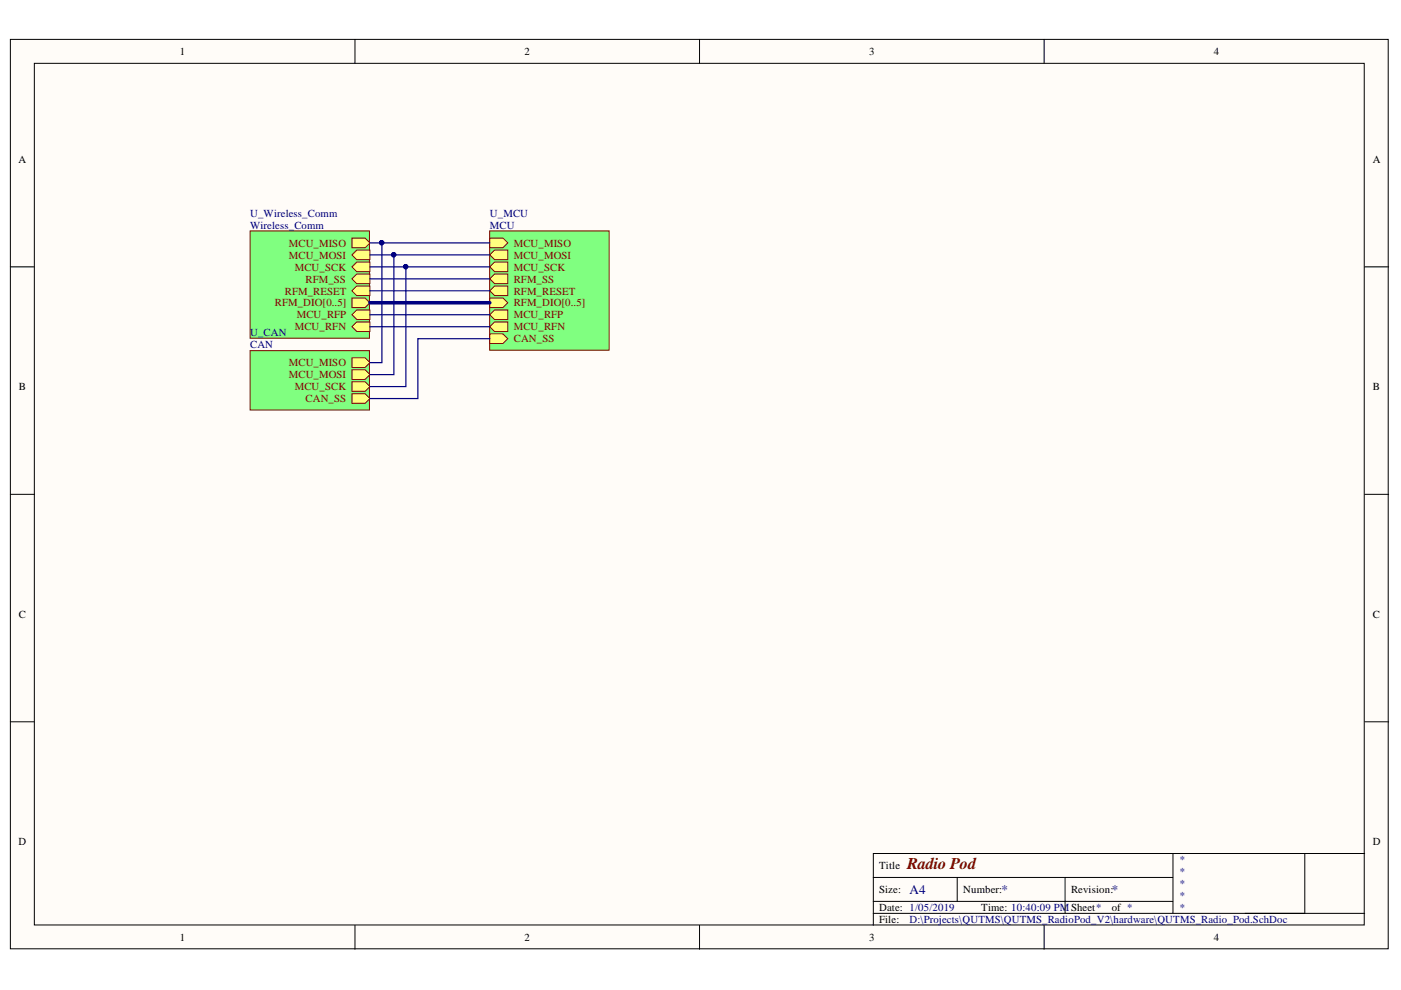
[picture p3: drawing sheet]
<svg xmlns="http://www.w3.org/2000/svg" width="297mm" height="210mm" viewBox="0 0 297 210" stroke-linecap="round" stroke-linejoin="round" font-family="sans-serif">
<g fill="#fffcf8" stroke="#000" stroke-width=".21">
<path d="M2.2 8.4h292.1v192.8h-292.1z"/>
<path d="M7.3 13.4h281.9v182.7h-281.9z"/>
</g>
<g fill="none" stroke="#000" stroke-width=".21">
<path d="M75.3 8.4v5M148.3 8.4v5M221.4 8.4v5M2.2 56.6h5.1M289.3 56.6h5.1M2.2 104.8h5.1M289.3 104.8h5.1M2.2 153h5.1M289.3 153h5.1M75.3 196.2v5.1M148.3 196.2v5.1M185.2 186h63.5"/>
<path d="M185.2 193.7h104.1M185.2 191.1h63.5M202.9 186v5.1M221.4 196.2v5.1M225.8 186v7.7M248.7 181v12.7M276.6 181h-91.4v15.2M289.3 181h-12.7v12.7"/>
</g>
<path d="M53 49h25.3v22.7h-25.3z" fill="#80ff80" stroke="#800000" stroke-width=".21"/>
<path d="M74.6 50.5h2.8l1 1-1 1h-2.8z" fill-rule="evenodd" fill="#ffff80"/>
<path d="M74.6 50.5h2.8l1 1-1 1h-2.8z" fill="none" stroke="#800000" stroke-width=".21"/>
<path d="M74.6 54l1-1h2.8v2.1h-2.8z" fill-rule="evenodd" fill="#ffff80"/>
<path d="M74.6 54l1-1h2.8v2.1h-2.8z" fill="none" stroke="#800000" stroke-width=".21"/>
<path d="M74.6 56.6l1-1h2.8v2h-2.8z" fill-rule="evenodd" fill="#ffff80"/>
<path d="M74.6 56.6l1-1h2.8v2h-2.8z" fill="none" stroke="#800000" stroke-width=".21"/>
<path d="M74.6 59.1l1-1h2.8v2h-2.8z" fill-rule="evenodd" fill="#ffff80"/>
<path d="M74.6 59.1l1-1h2.8v2h-2.8z" fill="none" stroke="#800000" stroke-width=".21"/>
<path d="M74.6 61.7l1-1.1h2.8v2.1h-2.8z" fill-rule="evenodd" fill="#ffff80"/>
<path d="M74.6 61.7l1-1.1h2.8v2.1h-2.8z" fill="none" stroke="#800000" stroke-width=".21"/>
<path d="M74.6 63.2h2.8l1 1-1 1h-2.8z" fill-rule="evenodd" fill="#ffff80"/>
<path d="M74.6 63.2h2.8l1 1-1 1h-2.8z" fill="none" stroke="#800000" stroke-width=".21"/>
<path d="M74.6 66.7l1-1h2.8v2h-2.8z" fill-rule="evenodd" fill="#ffff80"/>
<path d="M74.6 66.7l1-1h2.8v2h-2.8z" fill="none" stroke="#800000" stroke-width=".21"/>
<path d="M74.6 69.3l1-1h2.8v2h-2.8z" fill-rule="evenodd" fill="#ffff80"/>
<path d="M74.6 69.3l1-1h2.8v2h-2.8z" fill="none" stroke="#800000" stroke-width=".21"/>
<path d="M53 74.3h25.3v12.6h-25.3z" fill="#80ff80" stroke="#800000" stroke-width=".21"/>
<path d="M74.6 75.9h2.8l1 1-1 1h-2.8z" fill-rule="evenodd" fill="#ffff80"/>
<path d="M74.6 75.9h2.8l1 1-1 1h-2.8z" fill="none" stroke="#800000" stroke-width=".21"/>
<path d="M74.6 78.4h2.8l1 1-1 1h-2.8z" fill-rule="evenodd" fill="#ffff80"/>
<path d="M74.6 78.4h2.8l1 1-1 1h-2.8z" fill="none" stroke="#800000" stroke-width=".21"/>
<path d="M74.6 80.9h2.8l1 1.1-1 1h-2.8z" fill-rule="evenodd" fill="#ffff80"/>
<path d="M74.6 80.9h2.8l1 1.1-1 1h-2.8z" fill="none" stroke="#800000" stroke-width=".21"/>
<path d="M74.6 83.5h2.8l1 1-1 1h-2.8z" fill-rule="evenodd" fill="#ffff80"/>
<path d="M74.6 83.5h2.8l1 1-1 1h-2.8z" fill="none" stroke="#800000" stroke-width=".21"/>
<path d="M103.8 49h25.4v25.2h-25.4z" fill="#80ff80" stroke="#800000" stroke-width=".21"/>
<path d="M103.8 50.5h2.8l1.1 1-1.1 1h-2.8z" fill-rule="evenodd" fill="#ffff80"/>
<path d="M103.8 50.5h2.8l1.1 1-1.1 1h-2.8z" fill="none" stroke="#800000" stroke-width=".21"/>
<path d="M103.8 54l1.1-1h2.8v2.1h-2.8z" fill-rule="evenodd" fill="#ffff80"/>
<path d="M103.8 54l1.1-1h2.8v2.1h-2.8z" fill="none" stroke="#800000" stroke-width=".21"/>
<path d="M103.8 56.6l1.1-1h2.8v2h-2.8z" fill-rule="evenodd" fill="#ffff80"/>
<path d="M103.8 56.6l1.1-1h2.8v2h-2.8z" fill="none" stroke="#800000" stroke-width=".21"/>
<path d="M103.8 59.1l1.1-1h2.8v2h-2.8z" fill-rule="evenodd" fill="#ffff80"/>
<path d="M103.8 59.1l1.1-1h2.8v2h-2.8z" fill="none" stroke="#800000" stroke-width=".21"/>
<path d="M103.8 61.7l1.1-1.1h2.8v2.1h-2.8z" fill-rule="evenodd" fill="#ffff80"/>
<path d="M103.8 61.7l1.1-1.1h2.8v2.1h-2.8z" fill="none" stroke="#800000" stroke-width=".21"/>
<path d="M103.8 63.2h2.8l1.1 1-1.1 1h-2.8z" fill-rule="evenodd" fill="#ffff80"/>
<path d="M103.8 63.2h2.8l1.1 1-1.1 1h-2.8z" fill="none" stroke="#800000" stroke-width=".21"/>
<path d="M103.8 66.7l1.1-1h2.8v2h-2.8z" fill-rule="evenodd" fill="#ffff80"/>
<path d="M103.8 66.7l1.1-1h2.8v2h-2.8z" fill="none" stroke="#800000" stroke-width=".21"/>
<path d="M103.8 69.3l1.1-1h2.8v2h-2.8z" fill-rule="evenodd" fill="#ffff80"/>
<path d="M103.8 69.3l1.1-1h2.8v2h-2.8z" fill="none" stroke="#800000" stroke-width=".21"/>
<path d="M103.8 70.8h2.8l1.1 1-1.1 1h-2.8z" fill-rule="evenodd" fill="#ffff80"/>
<path d="M103.8 70.8h2.8l1.1 1-1.1 1h-2.8z" fill="none" stroke="#800000" stroke-width=".21"/>
<path d="M78.4 51.5h25.4M78.4 54h25.4M78.4 56.6h25.4M78.4 59.1h25.4M81 51.5v25.4h-2.6M83.5 54v25.4h-5.1M86.1 56.6v25.4h-7.7M78.4 61.7h25.4M78.4 66.7h25.4M78.4 69.3h25.4M103.8 71.8h-15.2v12.7h-10.2" fill="none" stroke="#000080" stroke-width=".25"/>
<g fill="#000080" stroke="#000080" stroke-width=".21">
<circle cx="80.9" cy="51.5" r=".46"/>
<circle cx="83.5" cy="54" r=".46"/>
<circle cx="86" cy="56.5" r=".46"/>
</g>
<path d="M78.4 64.2h25.4" fill="none" stroke="#000080" stroke-width=".76"/>
<text font-size="3.5" fill="#800000" x="192.3" y="184.3">Radio Pod</text>
<g font-size="2.8" fill="#000080">
<text x="192.8" y="189.5">A4</text>
<text x="212.4" y="189.5">*</text>
<text x="235.7" y="189.5">*</text>
</g>
<g font-size="2.3">
<text x="38.1" y="11.7">1</text>
<text x="111.2" y="11.7">2</text>
<text x="184.3" y="11.7">3</text>
<text x="257.4" y="11.7">4</text>
<text x="3.9" y="34.5">A</text>
<text x="291.1" y="34.5">A</text>
<text x="4" y="82.7">B</text>
<text x="291.1" y="82.7">B</text>
<text x="4" y="131">C</text>
<text x="291.1" y="131">C</text>
<text x="3.9" y="179.2">D</text>
<text x="291.1" y="179.2">D</text>
<text x="186.4" y="184.3">Title</text>
<text x="186.4" y="189.4">Size:</text>
<text x="204.2" y="189.4">Number:</text>
<text x="227.1" y="189.4">Revision:</text>
<text x="186.4" y="193.2">Date: 1/05/2019</text>
<text x="186.4" y="195.7">File:</text>
<text x="208" y="193.2">Time: 10:40:09 PMSheet*</text>
<text x="235.7" y="193.2">of *</text>
<text x="38.1" y="199.5">1</text>
<text x="111.2" y="199.5">2</text>
<text x="184.3" y="199.5">3</text>
<text x="257.4" y="199.5">4</text>
</g>
<g font-size="2.3" fill="#000080">
<text x="53" y="46">U_Wireless_Comm</text>
<text x="103.9" y="46">U_MCU</text>
<text x="53" y="48.5">Wireless_Comm</text>
<text x="103.9" y="48.5">MCU</text>
<text x="53" y="71.3">U_CAN</text>
<text x="53" y="73.9">CAN</text>
<text x="250" y="183">*</text>
<text x="250" y="185.6">*</text>
<text x="250" y="188.1">*</text>
<text x="250" y="190.6">*</text>
<text x="192.8" y="195.7">D:\Projects\QUTMS\QUTMS_RadioPod_V2\hardware\QUTMS_Radio_Pod.SchDoc</text>
<text x="250" y="193.2">*</text>
</g>
<g font-size="2.3" fill="#800000">
<text x="61.2" y="52.3">MCU_MISO</text>
<text x="108.9" y="52.3">MCU_MISO</text>
<text x="61.2" y="54.8">MCU_MOSI</text>
<text x="62.5" y="57.4">MCU_SCK</text>
<text x="64.8" y="59.9">RFM_SS</text>
<text x="108.9" y="54.8">MCU_MOSI</text>
<text x="108.9" y="57.4">MCU_SCK</text>
<text x="108.9" y="59.9">RFM_SS</text>
<text x="58.3" y="65">RFM_DIO[0..5]</text>
<text x="60.4" y="62.4">RFM_RESET</text>
<text x="108.9" y="62.4">RFM_RESET</text>
<text x="108.9" y="65">RFM_DIO[0..5]</text>
<text x="62.5" y="70.1">MCU_RFN</text>
<text x="62.9" y="67.5">MCU_RFP</text>
<text x="108.9" y="67.5">MCU_RFP</text>
<text x="108.9" y="70.1">MCU_RFN</text>
<text x="61.2" y="77.7">MCU_MISO</text>
<text x="108.9" y="72.6">CAN_SS</text>
<text x="61.2" y="80.2">MCU_MOSI</text>
<text x="62.5" y="82.7">MCU_SCK</text>
<text x="64.8" y="85.3">CAN_SS</text>
</g>
</svg>
